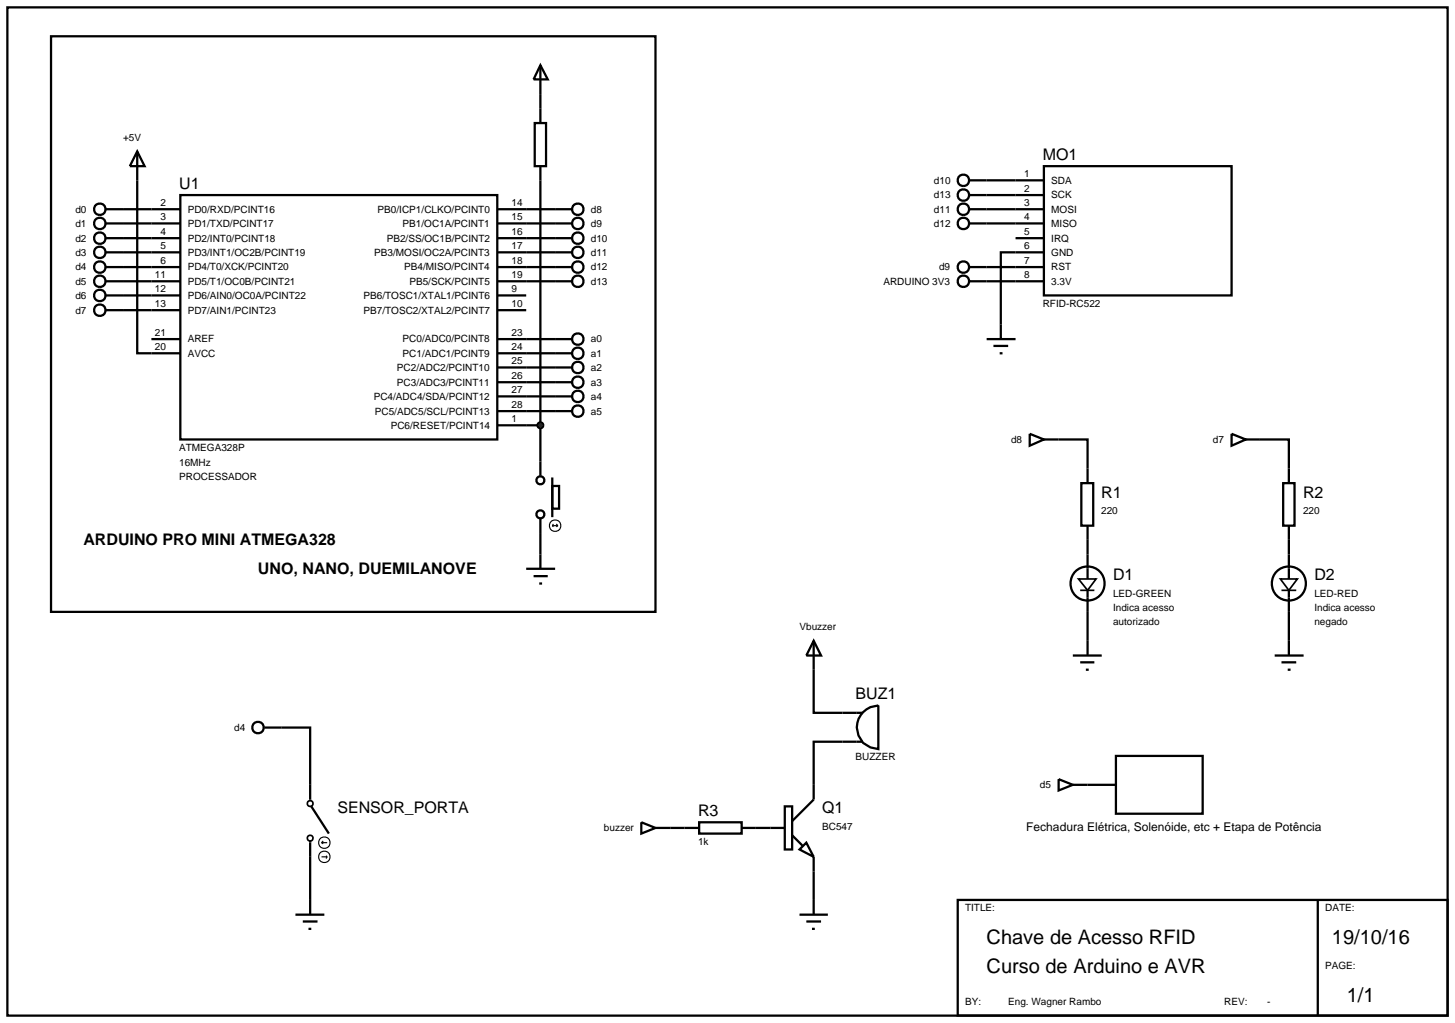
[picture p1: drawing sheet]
<svg xmlns="http://www.w3.org/2000/svg" width="257mm" height="180mm" viewBox="0 0 257 180" stroke-linecap="round" stroke-linejoin="round" font-family="sans-serif">
<g fill="none" stroke="#000" stroke-width=".4">
<path d="M1.3 1.3h254v177.8h-254zM9 6.4h106.6v101.5h-106.6zM95.3 16.6v5.1M18.6 36.9h13.2M18.6 39.4h13.2M24.2 26.7v35.6h7.6M24.2 26.7l1.3 2.6h-2.6zM31.8 34.4h55.9v43.1h-55.9zM87.7 36.9h13.2M87.7 39.4h13.2M94.3 21.7h2v7.6h-2zM95.3 29.3v54.6"/>
<path d="M174 36.9h5.1M174 39.4h5.1M174 31.8h5.1M174 34.4h5.1M18.6 44.5h13.2M18.6 42h13.2M18.6 47.1h13.2M18.6 49.6h13.2M18.6 52.1h13.2M18.6 54.7h13.2M26.7 59.8h5.1M87.7 44.5h13.2"/>
<path d="M87.7 42h13.2M87.7 47.1h13.2M87.7 49.6h13.2M87.7 52.1h5.1M87.7 54.7h5.1M87.7 59.8h13.2M174 47.1h5.1M174 49.6h5.1M179.1 44.5h-2.6v12.7M87.7 62.3h13.2M87.7 64.8h13.2M87.7 67.4h13.2"/>
<path d="M87.7 69.9h13.2M87.7 72.5h13.2M87.7 75h7.6M186.7 77.5h5.1v5.1M222.2 77.5h5.1v5.1M95.3 91.4v8.9M97.4 85.7h1.2v4h-1.2zM97.4 84.2v7M191.8 95.2v2.6M227.3 95.2v2.6M92.8 100.3h5.1M94.1 101.6h2.5"/>
<path d="M95.1 102.9h.5M143.5 118.1v7.6h5.1M191.8 107.9v5.1M227.3 107.9v5.1M49.6 128.3h5.1v10.1M148.6 130.8h-5.1v7.6M54.7 151.1v7.6M118.2 146h2.5M133.3 146h2.6M143.5 153.7v5M168.9 158.7h86.4v20.4h-86.4zM232.4 158.7v20.4"/>
<circle cx="17.6" cy="39.4" r="1.01"/>
<circle cx="17.6" cy="36.9" r="1.01"/>
<circle cx="101.9" cy="36.9" r="1.01"/>
<circle cx="101.9" cy="39.4" r="1.01"/>
<circle cx="17.6" cy="52.1" r="1.01"/>
<circle cx="17.6" cy="42" r="1.01"/>
<circle cx="17.6" cy="54.7" r="1.01"/>
<circle cx="17.6" cy="47.1" r="1.01"/>
<circle cx="17.6" cy="49.6" r="1.01"/>
<circle cx="17.6" cy="44.5" r="1.01"/>
<circle cx="101.9" cy="49.6" r="1.01"/>
<circle cx="101.9" cy="44.5" r="1.01"/>
<circle cx="101.9" cy="47.1" r="1.01"/>
<circle cx="101.9" cy="59.8" r="1.01"/>
<circle cx="101.9" cy="42" r="1.01"/>
<circle cx="101.9" cy="62.3" r="1.01"/>
<circle cx="101.9" cy="69.9" r="1.01"/>
<circle cx="101.9" cy="72.5" r="1.01"/>
<circle cx="101.9" cy="64.8" r="1.01"/>
<circle cx="101.9" cy="67.4" r="1.01"/>
<circle cx="95.3" cy="90.7" r=".7"/>
<circle cx="95.3" cy="84.7" r=".7"/>
</g>
<g fill="none" stroke="#000" stroke-width=".2">
<path d="M97.4 92.7h1M97.4 92.7l.2 .2M97.6 92.4l-.2 .3M98.1 92.4l.3 .3M98.4 92.7l-.3 .2"/>
<circle cx="97.9" cy="92.7" r="1.01"/>
</g>
<path d="M94.9 74.7l.4-.2-.5 .5zM95.3 74.5l.3 .1 .2 .4zM95.8 75l-.1 .3-.4 .2zM94.8 75l.5 .5-.3-.1z" fill="#004000" stroke="#000" stroke-width=".4"/>
<path d="M94.8 75l.5-.5 .5 .5-.5 .5z" fill="#004000"/>
<g fill="none" stroke="#000" stroke-width=".4">
<path d="M95.3 11.5l1.3 2.5h-2.5zM95.3 11.5v5.1M170.9 31.8h3.1M170.9 34.4h3.1M170.9 36.9h3.1M170.9 39.4h3.1M179.1 31.8h5M179.1 34.4h5M179.1 36.9h5M179.1 39.4h5M184.1 29.3h33.1v22.8h-33.1zM170.9 47.1h3.1"/>
<path d="M170.9 49.6h3.1M174 59.8h5.1M176.5 57.2v2.6M179.1 42h5M179.1 44.5h5M179.1 47.1h5M179.1 49.6h5M175.2 61h2.6M176.3 62.3h.5M181.6 76.5l2.5 1-2.5 1.1zM184.1 77.5h2.6M217.2 76.5l2.5 1-2.5 1.1z"/>
<path d="M219.7 77.5h2.5M190.7 85.2h2.1v7.5h-2.1zM191.8 82.6v2.6M191.8 92.7v2.5M191.8 97.8v4.3M226.3 85.2h2v7.5h-2zM227.3 82.6v2.6M227.3 92.7v2.5M227.3 97.8v4.3M143.5 113l1.3 2.6h-2.6zM143.5 113v5.1M189.2 115.6h5.1"/>
<path d="M190.5 116.8h2.5M191.5 118.1h.5M191.8 104.1v3.8M191.8 113v2.6M224.8 115.6h5.1M226 116.8h2.6M227.1 118.1h.5M227.3 104.1v3.8M227.3 113v2.6M46.6 128.3h3M54.7 138.4v2.8M143.5 138.4v2.6l-3.8 3.8"/>
<path d="M148.6 130.8h3.5M148.6 125.7h3.5M152.2 125.6l1.3-.9 1.4-.3v7.7a3.8 3.8 0 0 1-3.5-2.4 3.8 3.8 0 0 1 .8-4.1zM186.7 137.4l2.5 1-2.5 1zM189.2 138.4h7.6M196.8 133.3h15.3v10.2h-15.3zM54.7 148.3v2.8M54.7 158.7v2.6M54.9 142.2l3.1 4.8M113.1 145l2.5 1-2.5 1zM115.6 146h2.6M120.7 146h2.6"/>
<path d="M123.3 145h7.5v2h-7.5zM130.8 146h2.5M135.9 146h2.5M138.4 142.2h1.3v7.6h-1.3zM139.7 147.3l1.8 1.8M141 149.8l1.2-1.2 1.3 2.5zM143.5 151.1v2.6M143.5 158.7v2.6M52.1 161.3h5.1M53.4 162.5h2.6M54.4 163.8h.5M141 161.3h5"/>
<path d="M142.2 162.5h2.6M143.2 163.8h.5"/>
<circle cx="169.9" cy="39.4" r="1.01"/>
<circle cx="169.9" cy="34.4" r="1.01"/>
<circle cx="169.9" cy="36.9" r="1.01"/>
<circle cx="169.9" cy="31.8" r="1.01"/>
<circle cx="169.9" cy="47.1" r="1.01"/>
<circle cx="169.9" cy="49.6" r="1.01"/>
<circle cx="191.8" cy="102.9" r="3"/>
<circle cx="227.3" cy="102.9" r="3"/>
<circle cx="45.5" cy="128.3" r="1.01"/>
</g>
<g fill="none" stroke="#000" stroke-width=".3">
<path d="M190.2 102.1h3.1l-1.5 2zM190.5 104.1h2.5M225.8 102.1h3l-1.5 2zM226 104.1h2.6"/>
<circle cx="54.7" cy="141.7" r=".51"/>
<circle cx="54.7" cy="147.8" r=".51"/>
</g>
<g fill="none" stroke="#000" stroke-width=".2">
<path d="M56.7 148.6l.3 .2M56.7 148.6h1M56.7 151.1h1M57 148.3l-.3 .3M57.5 150.9l.2 .2M57.7 151.1l-.2 .3"/>
<circle cx="57.2" cy="148.6" r="1.01"/>
<circle cx="57.2" cy="151.1" r="1.01"/>
</g>
<g font-size="3.5">
<text x="174" y="166.5">Chave de Acesso RFID</text>
<text x="234.9" y="166.5">19/10/16</text>
<text x="174" y="171.6">Curso de Arduino e AVR</text>
<text x="237.5" y="176.7">1/1</text>
</g>
<g font-size="2.8">
<text x="183.9" y="28.2">MO1</text>
<text x="31.6" y="33.3">U1</text>
<text x="194.2" y="87.8">R1</text>
<text x="229.8" y="87.8">R2</text>
<text x="14.7" y="96.1">ARDUINO PRO MINI ATMEGA328</text>
<text x="45.5" y="101.2">UNO, NANO, DUEMILANOVE</text>
<text x="196.3" y="102.4">D1</text>
<text x="231.8" y="102.4">D2</text>
<text x="150.9" y="123.3">BUZ1</text>
<text x="59.5" y="143.5">SENSOR_PORTA</text>
<text x="123.1" y="143.9">R3</text>
<text x="145" y="143.5">Q1</text>
</g>
<text font-size="2.1" x="181" y="146.6">Fechadura Elétrica, Solenóide, etc + Etapa de Potência</text>
<g font-size="1.8">
<text x="21.7" y="24.8">+5V</text>
<text x="164.7" y="32.4">d10</text>
<text x="164.7" y="35">d13</text>
<text x="180.6" y="31.2">1</text>
<text x="180.6" y="33.8">2</text>
<text x="185.4" y="32.4">SDA</text>
<text x="185.4" y="35">SCK</text>
<text x="13.3" y="37.5">d0</text>
<text x="13.3" y="40">d1</text>
<text x="28.3" y="41.4">4</text>
<text x="28.3" y="38.8">3</text>
<text x="28.3" y="36.3">2</text>
<text x="33.1" y="40">PD1/TXD/PCINT17</text>
<text x="33.1" y="37.5">PD0/RXD/PCINT16</text>
<text x="66.6" y="37.5">PB0/ICP1/CLKO/PCINT0</text>
<text x="71" y="40">PB1/OC1A/PCINT1</text>
<text x="90.2" y="36.3">14</text>
<text x="90.2" y="38.8">15</text>
<text x="90.2" y="41.4">16</text>
<text x="104.2" y="37.5">d8</text>
<text x="104.2" y="40">d9</text>
<text x="164.7" y="37.5">d11</text>
<text x="164.7" y="40">d12</text>
<text x="180.6" y="36.3">3</text>
<text x="180.6" y="38.8">4</text>
<text x="180.6" y="41.4">5</text>
<text x="185.4" y="37.5">MOSI</text>
<text x="185.4" y="40">MISO</text>
<text x="13.3" y="45.1">d3</text>
<text x="13.3" y="42.6">d2</text>
<text x="13.3" y="47.7">d4</text>
<text x="28.3" y="46.5">6</text>
<text x="28.3" y="43.9">5</text>
<text x="33.1" y="47.7">PD4/T0/XCK/PCINT20</text>
<text x="33.1" y="45.1">PD3/INT1/OC2B/PCINT19</text>
<text x="33.1" y="42.6">PD2/INT0/PCINT18</text>
<text x="66" y="45.1">PB3/MOSI/OC2A/PCINT3</text>
<text x="68.2" y="42.6">PB2/SS/OC1B/PCINT2</text>
<text x="71.3" y="47.7">PB4/MISO/PCINT4</text>
<text x="90.2" y="43.9">17</text>
<text x="90.2" y="46.5">18</text>
<text x="104.2" y="42.6">d10</text>
<text x="104.2" y="45.1">d11</text>
<text x="104.2" y="47.7">d12</text>
<text x="165.6" y="47.7">d9</text>
<text x="180.6" y="43.9">6</text>
<text x="180.6" y="46.5">7</text>
<text x="185.4" y="42.6">IRQ</text>
<text x="185.4" y="45.1">GND</text>
<text x="185.4" y="47.7">RST</text>
<text x="13.3" y="50.2">d5</text>
<text x="13.3" y="52.7">d6</text>
<text x="27.3" y="51.5">12</text>
<text x="27.3" y="49">11</text>
<text x="33.1" y="52.7">PD6/AIN0/OC0A/PCINT22</text>
<text x="33.1" y="50.2">PD5/T1/OC0B/PCINT21</text>
<text x="64.1" y="52.7">PB6/TOSC1/XTAL1/PCINT6</text>
<text x="72.2" y="50.2">PB5/SCK/PCINT5</text>
<text x="90.2" y="49">19</text>
<text x="90.2" y="51.5">9</text>
<text x="104.2" y="50.2">d13</text>
<text x="155.8" y="50.2">ARDUINO 3V3</text>
<text x="180.6" y="49">8</text>
<text x="185.4" y="50.2">3.3V</text>
<text x="13.3" y="55.3">d7</text>
<text x="27.3" y="59.2">21</text>
<text x="27.3" y="54.1">13</text>
<text x="33.1" y="55.3">PD7/AIN1/PCINT23</text>
<text x="64.1" y="55.3">PB7/TOSC2/XTAL2/PCINT7</text>
<text x="90.2" y="54.1">10</text>
<text x="90.2" y="59.2">23</text>
<text x="183.9" y="54.2">RFID-RC522</text>
<text x="27.3" y="61.7">20</text>
<text x="33.1" y="62.9">AVCC</text>
<text x="33.1" y="60.4">AREF</text>
<text x="70" y="65.4">PC2/ADC2/PCINT10</text>
<text x="71" y="62.9">PC1/ADC1/PCINT9</text>
<text x="71" y="60.4">PC0/ADC0/PCINT8</text>
<text x="90.2" y="64.2">25</text>
<text x="90.2" y="61.7">24</text>
<text x="104.2" y="60.4">a0</text>
<text x="104.2" y="62.9">a1</text>
<text x="104.2" y="65.4">a2</text>
<text x="65.9" y="70.5">PC4/ADC4/SDA/PCINT12</text>
<text x="70" y="68">PC3/ADC3/PCINT11</text>
<text x="90.2" y="71.9">28</text>
<text x="90.2" y="69.3">27</text>
<text x="90.2" y="66.8">26</text>
<text x="104.2" y="68">a3</text>
<text x="104.2" y="70.5">a4</text>
<text x="66.1" y="73.1">PC5/ADC5/SCL/PCINT13</text>
<text x="68.9" y="75.6">PC6/RESET/PCINT14</text>
<text x="90.2" y="74.4">1</text>
<text x="104.2" y="73.1">a5</text>
<text x="31.6" y="79.6">ATMEGA328P</text>
<text x="31.6" y="82.1">16MHz</text>
<text x="178.3" y="78.1">d8</text>
<text x="213.9" y="78.1">d7</text>
<text x="31.6" y="84.6">PROCESSADOR</text>
<text x="194.2" y="90.6">220</text>
<text x="229.8" y="90.6">220</text>
<text x="196.3" y="105.2">LED-GREEN</text>
<text x="196.3" y="107.7">Indica acesso</text>
<text x="231.8" y="105.2">LED-RED</text>
<text x="231.8" y="107.7">Indica acesso</text>
<text x="141" y="111.1">Vbuzzer</text>
<text x="196.3" y="110.3">autorizado</text>
<text x="231.8" y="110.3">negado</text>
<text x="41.3" y="128.9">d4</text>
<text x="150.9" y="134.1">BUZZER</text>
<text x="183.4" y="139">d5</text>
<text x="106.5" y="146.6">buzzer</text>
<text x="123.1" y="149">1k</text>
<text x="145" y="146.4">BC547</text>
<text x="170.2" y="160.7">TITLE:</text>
<text x="233.7" y="160.7">DATE:</text>
<text x="233.7" y="170.8">PAGE:</text>
<text x="170.2" y="177.2">BY:</text>
<text x="177.8" y="177.2">Eng. Wagner Rambo</text>
<text x="215.9" y="177.2">REV:</text>
<text x="223.5" y="177.2">-</text>
</g>
</svg>
